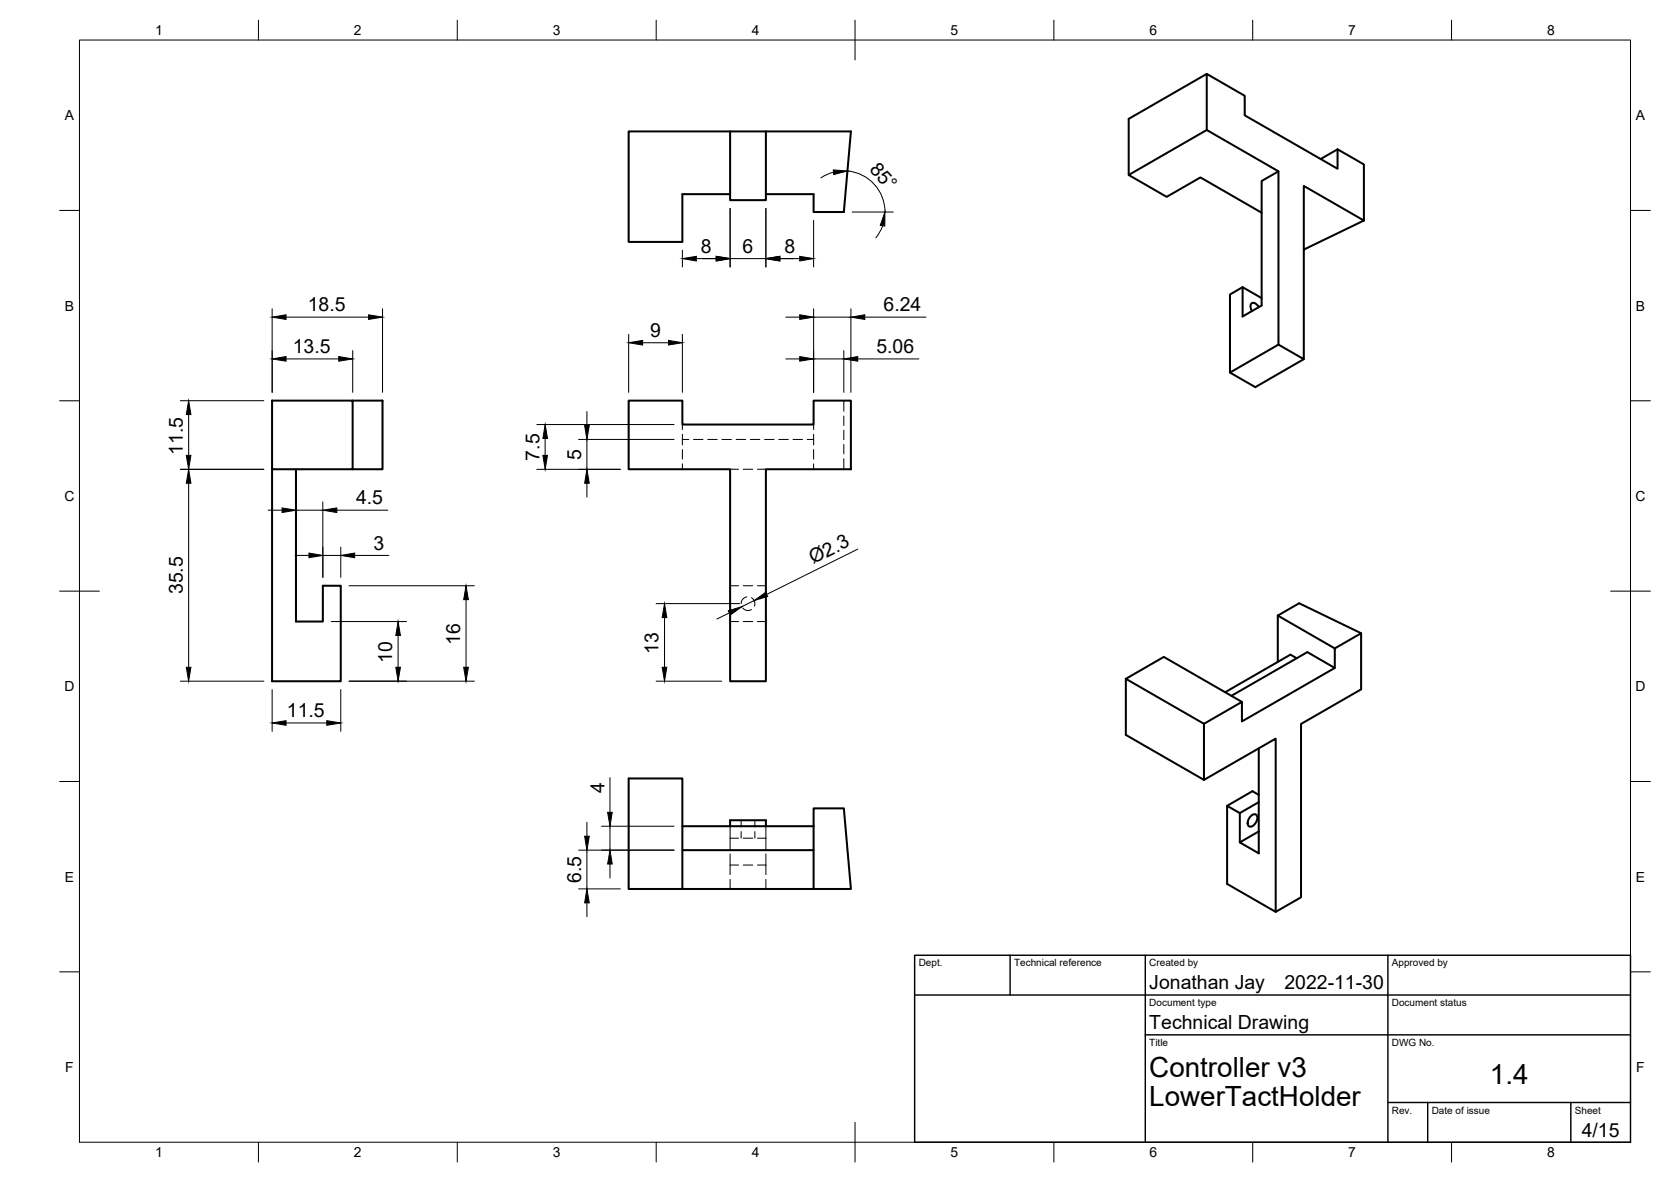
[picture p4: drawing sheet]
<svg xmlns="http://www.w3.org/2000/svg" width="420mm" height="297mm" viewBox="0 0 420 297" stroke-linecap="round" stroke-linejoin="round" font-family="sans-serif">
<!-- layer: Hidden -->
<g fill="none" stroke="#000" stroke-width=".25">
<path d="M171.6 106.7v1.3M171.6 109.1v2.7M171.6 113v2.4M171.6 116.6v1.3M171.6 110.4h1.6M174.4 110.4h2.4M177.9 110.4h2.4M181.5 110.4h2.4M183.6 117.9h2.1M185.1 110.4h2.4M186.9 117.9h2.4M188.7 110.4h2.4"/>
<path d="M190.5 117.9h2.1M192.3 110.4h2.3M195.8 110.4h2.4M199.4 110.4h2.4M203 110.4h1.6M204.6 106.7v1.3M204.6 109.1v2.7M204.6 113v2.4M204.6 116.6v1.3M212.2 100.7v2.6M212.2 104.5v2.4M212.2 108.1v2.4"/>
<path d="M212.2 111.7v2.4M212.2 115.3v2.6M183.6 156.2h2.1M183.6 147.2h2.1M186.8 152.8a1.67 1.67 0 0 0 2.1 .4M186.9 156.2h2.4M186.9 147.2h2.4M187.8 150a1.74 1.74 0 0 0-1.4 1.7M189 150.2a1.71 1.71 0 0 1 .7 2.1M190.5 156.2h2.1M190.5 147.2h2.1M183.6 217.4h2.1"/>
<path d="M183.6 207.6v5.8M183.6 214.6v5.2M183.6 210.6h2.1M186.4 206.1v1.7M186.4 209v1.6M186.9 217.4h2.4M186.9 210.6h2.4M189.8 206.1v1.7M189.8 209v1.6M190.5 217.4h2.1M190.5 210.6h2.1M192.6 207.6v5.8"/>
<path d="M192.6 214.6v5.2M183.6 221v2.4M192.6 221v2.4"/>
</g>
<!-- layer: Visible -->
<g fill="none" stroke="#000" stroke-width=".51">
<path d="M303.4 18.6l-19.6 11.3v14.1M183.6 33v17.3h9v-17.3M303.4 32.7l-19.6 11.3 9.5 5.5 8.5-4.9 15.4 8.9M336.3 37.5l-4.2 2.5M183.6 48.8h-12v12h-13.5v-27.8h55.9l-1.8 20.3h-7.6v-4.5h-12M321.5 43.1l-4.3 2.4v31.3l-4.8 2.7v-7.3l4.8 2.7M342.9 55.4l-15.1-8.7v43.6l-6.3-3.7v-43.5l-18.1-10.4v-14.1l9.6 5.5v4.9l23.3 13.4v-4.9l6.6 3.8v14.1l-15.1 7.3M312.4 72.2l-3.1 1.8v19.6l6.3 3.7 12.2-7M316.5 77.2l-.5-.7a.87 .87 0 0 0-1.2-.3 .87 .87 0 0 0-.3 1.2l.3 .8M321.5 86.6l-12.2 7M68.4 100.7h20.3v17.2h-20.3zM68.4 117.9v53.3h17.3v-24h-4.5v9h-6.8v-38.3"/>
<path d="M88.7 100.7h7.5v17.2h-7.5M158.1 100.7h13.5v6h33v-6h9.4v17.2h-21.4v53.3h-9v-53.3h-25.5zM321.3 154.7v11.6M342.2 159.1l-6.6 3.8v5l-23.3 13.4v-4.9l-9.6 5.5v14.1l18.1-10.4v43.6l6.3-3.7v-43.6l15.1-8.7v-14.1l-15.5-7.5-5.4 3.1 14.3 8.2M283.1 170.6l9.5-5.5 19.7 11.3M283.1 170.6l19.6 11.3M283.1 170.6v14.1l19.6 11.3M326.1 165.4l-1.6-.9-16.4 9.5M335.6 167.9l-6.9-4-19.1 11M316.5 188.1v26.3l-4.8-2.7 4.8-2.8M316.5 199.8l-1.6-1-6.4 3.7v19.6l12.3 7.1M171.6 213.6h33"/>
<path d="M171.6 207.6h33M183.6 207.6v-1.5h9v1.5M308.5 202.5l3.2 1.8M314.5 205.1a.9 .9 0 0 1 1.6 0 2.23 2.23 0 0 1-1.9 2.6 1.49 1.49 0 0 1 0-2.2zM316.5 201.6l-4.8 2.7v7.4M171.6 223.4v-27.8h-13.5v27.8h55.9l-1.8-20.3h-7.6v20.3"/>
</g>
<!-- layer: BORDER -->
<g fill="none" stroke="#000" stroke-width=".25">
<path d="M20 10.1h390v276.9h-390zM65 5.1v5M115 5.1v5M165 5.1v5M215 5.1v10M265 5.1v5M315 5.1v5M365 5.1v5M15 52.9h5M410 52.9h5M15 100.7h5M410 100.7h5"/>
<path d="M15 148.6h10M405 148.6h10M15 196.4h5M410 196.4h5M15 244.2h5M410 244.2h5M65 287v5M115 287v5M165 287v5M215 282.1v9.9M265 287v5M315 287v5"/>
<path d="M365 287v5"/>
</g>
<!-- layer: TITLEBLOCK -->
<path d="M230 240.1h180v46.9h-180zM230 250h180M254 240.1v9.9M288 240.1v46.9M349 240.1v46.9M288 260.1h122M349 277.1h61M359 277.1v9.9M395 277.1v9.9" fill="none" stroke="#000" stroke-width=".36"/>
<!-- layer: FD_Dimensions -->
<g fill="none" stroke="#000" stroke-width=".25">
<path d="M183.6 52.4v14.7M192.6 52.4v14.7M204.6 55.4v11.7M209.6 43.3l-1.7 .5-1.5 .9M213.1 43a10.3 10.3 0 0 1 9.4 10.3M214.3 53.3h10.3M221.9 56.7l-.7 1.6-1 1.5M68.4 77.6v21M71.9 79.7h20.8M96.2 77.6v21M171.6 62.9v4.2M175.1 65h5"/>
<path d="M183.6 65h9M196.1 65h5M197.6 79.7h3.5M204.6 77.6v21M204.6 79.7h9.4M214 77.6v21M217.4 79.7h15.4M71.9 90.2h13.3M88.7 88.1v10.5M158.1 84v14.6M161.6 86.1h6.5M171.6 84v14.6"/>
<path d="M197.6 90.2h3.5M204.6 90.2h7.6M212.2 88.1v10.5M215.7 90.2h15.4M45.3 117.9h21M45.3 100.7h21M47.4 104.2v10.2M135 117.9h21M135 106.7h34.5M137.1 110.2v4.2M145.5 110.4h24M147.6 103.4v3.5"/>
<path d="M147.6 110.4v7.5M47.4 121.4v46.3M67.4 128.2h3.5M74.2 139.6h3.5M74.4 126.1v13.1M74.4 128.2h6.8M81.2 126.1v19M81.2 139.6h4.5M84.7 128.2h12.8M85.7 137.5v7.6M89.2 139.6h8.6M147.6 121.4v3.5"/>
<path d="M215.7 138l-22.9 11.4M83.3 156.2h18.9M87.8 147.2h31.5M100.1 159.7v8M117.2 150.7v17M165 151.7h21M167.1 155.2v12.5M183.4 154l-3.1 1.6M189.6 150.9l-3.1 1.5M45.3 171.2h21M68.4 173.3v10.5M85.7 173.3v10.5"/>
<path d="M87.8 171.2h31.5M165 171.2h16.5M71.9 181.7h10.3M153.4 195.4v8.7M145.5 213.6h24M147.6 206.6v3.5M147.6 213.6v9.8M151.3 207.6h18.2M153.4 207.6v6M153.4 217.1v3.5M145.5 223.4h10.5M147.6 226.9v3.5"/>
</g>
<g fill="#000" stroke="#000" stroke-width=".25">
<path d="M209.5 42.7l3.6 .3-3.5 .9zM222.5 53.3v3.5l-1.2-.2zM68.4 79.7l3.5-.6v1.2zM92.7 79.1l3.5 .6-3.5 .6zM171.6 65l3.5-.6v1.2zM180.1 64.4l3.5 .6-3.5 .6zM192.6 65l3.5-.6v1.2zM201.1 64.4l3.5 .6-3.5 .6zM201.1 79.1l3.5 .6-3.5 .6zM214 79.7l3.4-.6v1.2zM68.4 90.2l3.5-.6v1.2zM85.2 89.6l3.5 .6-3.5 .6z"/>
<path d="M158.1 86.1l3.5-.6v1.2zM168.1 85.5l3.5 .6-3.5 .6zM201.1 89.6l3.5 .6-3.5 .6zM212.2 90.2l3.5-.6v1.2zM46.8 114.4h1.2l-.6 3.5zM47.4 100.7l.6 3.5h-1.2zM137.1 106.7l.6 3.5h-1.2zM136.5 114.4h1.2l-.6 3.5zM147 106.9h1.2l-.6 3.5zM47.4 117.9l.6 3.5h-1.2zM70.9 127.6l3.5 .6-3.5 .6zM77.7 139l3.5 .6-3.5 .6z"/>
<path d="M81.2 128.2l3.5-.6v1.2zM85.7 139.6l3.5-.6v1.2zM147.6 117.9l.6 3.5h-1.2zM100.1 156.2l.6 3.5h-1.2zM117.2 147.2l.6 3.5h-1.2zM167.1 151.7l.6 3.5h-1.2zM183.1 153.5l3.4-1.1-2.8 2.1zM189.6 150.9l2.9-2 .5 1zM46.8 167.7h1.2l-.6 3.5zM99.5 167.7h1.2l-.6 3.5zM116.6 167.7h1.2l-.6 3.5zM166.5 167.7h1.2l-.6 3.5z"/>
<path d="M68.4 181.7l3.5-.6v1.2zM82.2 181.1l3.5 .6-3.5 .6zM147 210.1h1.2l-.6 3.5zM153.4 213.6l.5 3.5h-1.1zM152.8 204.1h1.1l-.5 3.5zM147.6 223.4l.6 3.5h-1.2z"/>
</g>
<g font-size="7">
<text x="289" y="270.6">Controller v3</text>
<text x="374.6" y="272.3">1.4</text>
<text x="289" y="278.1">LowerTactHolder</text>
</g>
<g font-size="4.9">
<text x="218.4" y="42.6" transform="rotate(47 218.4 42.6)">85°</text>
<text x="176.2" y="63.5">8</text>
<text x="186.7" y="63.5">6</text>
<text x="197.2" y="63.5">8</text>
<text x="77.4" y="78.2">18.5</text>
<text x="222.2" y="78.2">6.24</text>
<text x="73.6" y="88.7">13.5</text>
<text x="163.5" y="84.7">9</text>
<text x="220.4" y="88.7">5.06</text>
<text x="46" y="114.2" transform="rotate(-90 46 114.2)">11.5</text>
<text x="135.6" y="115.7" transform="rotate(-90 135.6 115.7)">7.5</text>
<text x="146.1" y="115.6" transform="rotate(-90 146.1 115.6)">5</text>
<text x="89.5" y="126.8">4.5</text>
<text x="93.9" y="138.1">3</text>
<text x="204.4" y="141.8" transform="rotate(-26 204.4 141.8)">Ø2.3</text>
<text x="46" y="149.3" transform="rotate(-90 46 149.3)">35.5</text>
<text x="98.6" y="166.6" transform="rotate(-90 98.6 166.6)">10</text>
<text x="115.7" y="162.1" transform="rotate(-90 115.7 162.1)">16</text>
<text x="165.6" y="164.3" transform="rotate(-90 165.6 164.3)">13</text>
<text x="72.1" y="180.2">11.5</text>
<text x="152" y="199.3" transform="rotate(-90 152 199.3)">4</text>
<text x="146.1" y="221.9" transform="rotate(-90 146.1 221.9)">6.5</text>
<text x="289" y="248.5">Jonathan Jay</text>
<text x="323" y="248.5">2022-11-30</text>
<text x="289" y="258.6">Technical Drawing</text>
<text x="397.7" y="285.7">4/15</text>
</g>
<g font-size="3.5">
<text x="39" y="8.8">1</text>
<text x="89" y="8.8">2</text>
<text x="139" y="8.8">3</text>
<text x="189" y="8.8">4</text>
<text x="239" y="8.8">5</text>
<text x="289" y="8.8">6</text>
<text x="339" y="8.8">7</text>
<text x="389" y="8.8">8</text>
<text x="16.3" y="30.2">A</text>
<text x="411.3" y="30.2">A</text>
<text x="16.3" y="78">B</text>
<text x="411.3" y="78">B</text>
<text x="16.2" y="125.9">C</text>
<text x="411.2" y="125.9">C</text>
<text x="16.2" y="173.7">D</text>
<text x="411.2" y="173.7">D</text>
<text x="16.3" y="221.6">E</text>
<text x="411.3" y="221.6">E</text>
<text x="16.4" y="269.4">F</text>
<text x="411.4" y="269.4">F</text>
<text x="39" y="290.8">1</text>
<text x="89" y="290.8">2</text>
<text x="139" y="290.8">3</text>
<text x="189" y="290.8">4</text>
<text x="239" y="290.8">5</text>
<text x="289" y="290.8">6</text>
<text x="339" y="290.8">7</text>
<text x="389" y="290.8">8</text>
</g>
<g font-size="2.5">
<text x="231" y="242.9">Dept.</text>
<text x="255" y="242.9">Technical reference</text>
<text x="289" y="242.9">Created by</text>
<text x="350" y="242.9">Approved by</text>
<text x="289" y="252.8">Document type</text>
<text x="350" y="252.8">Document status</text>
<text x="289" y="262.9">Title</text>
<text x="350" y="262.9">DWG No.</text>
<text x="350" y="279.9">Rev.</text>
<text x="360" y="279.9">Date of issue</text>
<text x="396" y="279.9">Sheet</text>
</g>
</svg>
